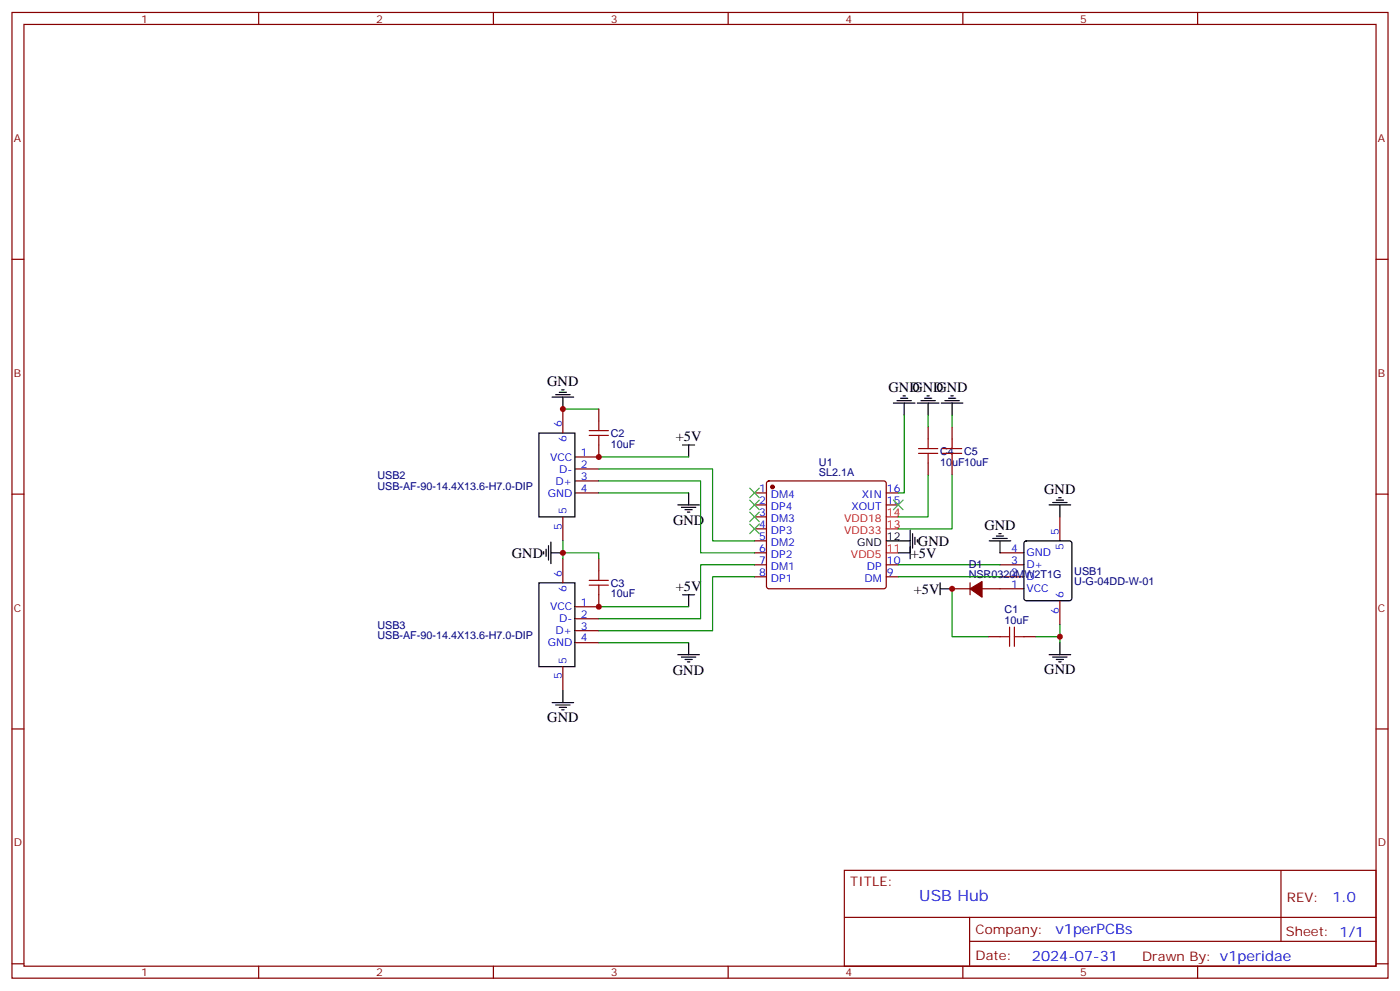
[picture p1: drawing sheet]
<svg xmlns="http://www.w3.org/2000/svg" width="412mm" height="292mm" viewBox="0 0 412 292" stroke-linecap="round" stroke-linejoin="round" font-family="sans-serif">
<g fill="none" stroke="#870000" stroke-width=".35">
<path d="M3.5 3.7h405.4v284.3h-405.4zM7.1 7.2h398.2v277.3h-398.2zM76.2 3.7v3.5M145.3 3.7v3.5M214.5 3.7v3.5M283.6 3.7v3.5M352.8 3.7v3.5M3.5 76.3h3.6M405.3 76.3h3.6M165.8 120.4v7.1M169.3 138.1h7.1M176.4 131v3.5h-7.1"/>
<path d="M176.4 120.4v3.6M273.4 125.7v3.6M273.4 136.3v3.5M280.5 125.7v3.6M280.5 136.3v3.5M3.5 145.5h3.6M165.8 152.2v7M169.3 141.6h7.1M169.3 145.1h7.1M222.2 145.1h3.6M222.2 148.7h3.6M222.2 152.2h3.6"/>
<path d="M222.2 155.7h3.6M222.2 159.2h3.6M226 141.8l.5-.2h33.8l.5 .2 .3 .5v30.3l-.3 .5-.5 .3h-33.8l-.5-.3-.2-.5v-30.3zM261.1 145.1h3.5M261.1 148.7h3.5M312.2 152.2v7M405.3 145.5h3.6M165.8 164.5v7.1M176.4 175.1v3.5h-7.1M176.4 164.5v3.6M222.2 162.8h3.6M222.2 166.3h3.6"/>
<path d="M222.2 169.8h3.6M261.1 166.3h3.5M261.1 169.8h3.5M280.5 173.4h5.3M285.8 171.6v3.5M289.3 173.4h12.3M294.6 162.8h7M294.6 166.3h7M294.6 169.8h7M312.2 176.9v7M165.8 196.3v7M169.3 182.2h7.1"/>
<path d="M169.3 185.7h7.1M169.3 189.2h7.1M291 187.5h3.6M301.6 187.5h3.6M3.5 214.6h3.6M405.3 214.6h3.6M248.7 256.3h156.6v28.2h-156.6zM377.3 256.3v20.9M248.7 270.1h156.5M285.6 277.2h119.6M285.6 270.1v14.1M3.5 283.8h3.6"/>
<path d="M76.2 284.5v3.5M145.3 284.5v3.5M214.5 284.5v3.5M283.6 284.5v3.5M352.8 284.5v3.5M405.3 283.8h3.6"/>
</g>
<g fill="none" stroke="#000" stroke-width=".35">
<path d="M162.6 116.9h6.4M163.7 116.2h4.2M164.7 115.5h2.2M165.5 114.8h.7M165.8 116.9v3.5M263.2 118.7h6.3M264.2 118h4.3M265.3 117.3h2.1M266 116.6h.7M266.3 118.7v3.5M270.2 118.7h6.4M271.3 118h4.2"/>
<path d="M272.3 117.3h2.2M273 116.6h.8M273.4 118.7v3.5M277.3 118.7h6.3M278.3 118h4.3M279.4 117.3h2.1M280.1 116.6h.7M280.5 118.7v3.5M158.7 127.5h10.6v24.7h-10.6zM201.1 131h3.5M202.8 131v3.5M162.3 159.6v6.3"/>
<path d="M199.7 148.7h6.3M200.7 149.4h4.3M201.8 150.1h2.1M202.5 150.8h.7M202.8 145.1v3.6M261.1 159.2h7M268.1 156.1v8.4M268.8 157.1v4.3M269.5 158.2v2.1M270.2 158.9v.7M291.4 159.2h6.3M292.5 158.5h4.2"/>
<path d="M293.5 157.8h2.1M294.2 157.1h.7M294.6 159.2v3.6M301.9 159.5l.4-.3h12.7l.5 .3 .2 .4v16.3l-.2 .5-.5 .2h-12.7l-.5-.3-.2-.4v-16.3zM309 148.7h6.4M310.1 148h4.2M311.1 147.2h2.2M311.9 146.5h.7M312.2 148.7v3.5M158.7 171.6h10.6v24.7h-10.6zM160.2 162.4v.7M160.9 161.7v2.1"/>
<path d="M161.6 160.7v4.2M162.3 162.8h3.5M201.1 175.1h3.5M202.8 175.1v3.5M264.6 162.8h3.5M276.9 173.4h3.6M276.9 171.6v3.5M199.7 192.8h6.3M200.7 193.5h4.3M201.8 194.2h2.1M202.5 194.9h.7M202.8 189.2v3.6"/>
<path d="M309 192.8h6.4M310.1 193.5h4.2M311.1 194.2h2.2M311.9 194.9h.7M312.2 189.2v3.6M162.6 206.9h6.4M163.7 207.6h4.2M164.7 208.3h2.2M165.5 209h.7M165.8 203.3v3.6"/>
</g>
<g fill="#870000" stroke="#870000" stroke-width=".35">
<path d="M285.8 173.4l3.5-2.2v4.6z"/>
<circle cx="227.5" cy="143.4" r=".53"/>
</g>
<path d="M261.1 155.7h3.5M261.1 152.2h3.5M261.1 162.8h3.5" fill="none" stroke="#f00" stroke-width=".35"/>
<g fill="none" stroke="#008700" stroke-width=".35">
<path d="M165.8 120.4h10.6M176.4 138.1h33.5v21.1h12.3M176.4 134.5h26.4M266.3 122.2v22.9h-1.7M273.4 139.8v12.4h-8.8M273.4 122.2v3.5M280.5 139.8v15.9h-15.9M280.5 122.2v3.5M165.8 159.2v5.3M176.4 141.6h30v21.2h15.8M176.4 145.1h26.4M165.8 162.8h10.6v1.7"/>
<path d="M176.4 178.6h26.4M222.2 166.3h-15.8v15.9h-30M222.2 169.8h-12.3v15.9h-33.5M264.6 166.3h30M264.6 169.8h30M280.5 173.4v14.1h10.5M176.4 189.2h26.4M305.2 187.5h7M312.2 183.9v5.3"/>
</g>
<g fill="none" stroke="#a10000" stroke-width=".35">
<path d="M173.6 126.8h5.6M173.6 128.2h5.6M176.4 124v2.8M176.4 128.2v2.8M270.6 133.5h5.6M270.6 132.1h5.6M273.4 129.3v2.8M273.4 133.5v2.8M277.6 133.5h5.7M277.6 132.1h5.7M280.5 129.3v2.8M280.5 133.5v2.8"/>
<path d="M173.6 170.9h5.6M173.6 172.3h5.6M176.4 168.1v2.8M176.4 172.3v2.8M294.6 187.5h2.8M297.4 184.6v5.7M298.8 187.5h2.8M298.8 184.6v5.7"/>
</g>
<path d="M220.8 143.7l2.9 2.8M220.8 147.2l2.9 2.9M220.8 150.8l2.9 2.8M220.8 154.3l2.9 2.8M223.7 143.7l-2.9 2.8M223.7 147.2l-2.9 2.9M223.7 150.8l-2.9 2.8M223.7 154.3l-2.9 2.8M263.2 147.2l2.8 2.9M266 147.2l-2.8 2.9" fill="none" stroke="#3c3" stroke-width=".35"/>
<g fill="#c00">
<circle cx="280.5" cy="173.4" r=".88"/>
<circle cx="312.2" cy="187.5" r=".88"/>
<circle cx="176.4" cy="178.6" r=".88"/>
<circle cx="165.8" cy="120.4" r=".88"/>
<circle cx="176.4" cy="134.5" r=".88"/>
<circle cx="165.8" cy="162.8" r=".88"/>
</g>
<text font-size="4.6" fill="#00f" x="270.8" y="265.3">USB Hub</text>
<g font-size="4.2">
<text x="161.2" y="113.8">GND</text>
<text x="261.8" y="115.5">GND</text>
<text x="268.8" y="115.5">GND</text>
<text x="275.9" y="115.5">GND</text>
<text x="199.1" y="130">+5V</text>
<text x="307.6" y="145.5">GND</text>
<text x="198.3" y="154.6">GND</text>
<text x="270.4" y="160.6">GND</text>
<text x="290" y="156.1">GND</text>
<text x="150.8" y="164.2">GND</text>
<text x="268.3" y="164.2">+5V</text>
<text x="199.1" y="174.1">+5V</text>
<text x="269.2" y="174.8">+5V</text>
<text x="198.2" y="198.8">GND</text>
<text x="307.6" y="198.4">GND</text>
<text x="161.2" y="212.5">GND</text>
</g>
<g font-size="4.2" fill="#00f">
<text x="392.5" y="265.5">1.0</text>
<text x="310.9" y="275.1">v1perPCBs</text>
<text x="304" y="282.9">2024-07-31</text>
</g>
<g font-size="3.9" fill="#800">
<text x="250.5" y="260.8">TITLE:</text>
<text x="379.1" y="265.5">REV:</text>
<text x="287.4" y="275">Company:</text>
<text x="378.7" y="275.7">Sheet: 1/1</text>
<text x="287.4" y="282.7">Date:</text>
<text x="336.4" y="282.8">Drawn By: v1peridae</text>
</g>
<g font-size="3.2" fill="#800">
<text x="41.6" y="6.7">1</text>
<text x="110.8" y="6.7">2</text>
<text x="179.9" y="6.7">3</text>
<text x="249.1" y="6.7">4</text>
<text x="318.2" y="6.7">5</text>
<text x="4.1" y="41.8">A</text>
<text x="405.9" y="41.8">A</text>
<text x="4.1" y="110.9">B</text>
<text x="405.9" y="110.9">B</text>
<text x="4.1" y="180.1">C</text>
<text x="405.9" y="180.1">C</text>
<text x="4.1" y="249.2">D</text>
<text x="405.9" y="249.2">D</text>
<text x="41.6" y="287.5">1</text>
<text x="110.8" y="287.5">2</text>
<text x="179.9" y="287.5">3</text>
<text x="249.1" y="287.5">4</text>
<text x="318.2" y="287.5">5</text>
</g>
<g font-size="3.2" fill="#00f">
<text x="165.5" y="125.7" transform="rotate(-90 165.5 125.7)">6</text>
<text x="166.9" y="130.2" transform="rotate(-90 166.9 130.2)">6</text>
<text x="162" y="135.6">VCC</text>
<text x="171.1" y="134.2">1</text>
<text x="171.1" y="137.7">2</text>
<text x="163.6" y="142.7">D+</text>
<text x="164.7" y="139.1">D-</text>
<text x="171.1" y="141.3">3</text>
<text x="161.3" y="146.2">GND</text>
<text x="171.1" y="144.8">4</text>
<text x="223.6" y="144.8">1</text>
<text x="223.6" y="148.3">2</text>
<text x="227.1" y="146.5">DM4</text>
<text x="253.9" y="146.5">XIN</text>
<text x="261.2" y="148.3">15</text>
<text x="261.2" y="144.8">16</text>
<text x="165.5" y="156" transform="rotate(-90 165.5 156)">5</text>
<text x="166.9" y="151.5" transform="rotate(-90 166.9 151.5)">5</text>
<text x="223.6" y="151.8">3</text>
<text x="223.6" y="155.4">4</text>
<text x="227.1" y="150.1">DP4</text>
<text x="227.1" y="153.6">DM3</text>
<text x="250.8" y="150.1">XOUT</text>
<text x="223.6" y="158.9">5</text>
<text x="227.1" y="157.1">DP3</text>
<text x="227.1" y="160.7">DM2</text>
<text x="311.9" y="157.5" transform="rotate(-90 311.9 157.5)">5</text>
<text x="313.3" y="162" transform="rotate(-90 313.3 162)">5</text>
<text x="223.6" y="162.4">6</text>
<text x="223.6" y="165.9">7</text>
<text x="227.1" y="164.2">DP2</text>
<text x="227.1" y="167.7">DM1</text>
<text x="255.4" y="167.7">DP</text>
<text x="261.2" y="165.9">10</text>
<text x="297.8" y="162.4">4</text>
<text x="297.8" y="165.9">3</text>
<text x="302.3" y="163.8">GND</text>
<text x="302.3" y="167.4">D+</text>
<text x="165.5" y="169.8" transform="rotate(-90 165.5 169.8)">6</text>
<text x="223.6" y="169.5">8</text>
<text x="227.1" y="171.2">DP1</text>
<text x="254.6" y="171.2">DM</text>
<text x="261.2" y="169.5">9</text>
<text x="297.8" y="169.5">2</text>
<text x="297.8" y="173">1</text>
<text x="302.3" y="170.9">D-</text>
<text x="162" y="179.7">VCC</text>
<text x="166.9" y="174.3" transform="rotate(-90 166.9 174.3)">6</text>
<text x="171.1" y="178.3">1</text>
<text x="302.3" y="174.4">VCC</text>
<text x="313.3" y="176.2" transform="rotate(-90 313.3 176.2)">6</text>
<text x="164.7" y="183.2">D-</text>
<text x="171.1" y="181.8">2</text>
<text x="171.1" y="185.3">3</text>
<text x="311.9" y="180.7" transform="rotate(-90 311.9 180.7)">6</text>
<text x="161.3" y="190.3">GND</text>
<text x="163.6" y="186.8">D+</text>
<text x="171.1" y="188.9">4</text>
<text x="166.9" y="195.6" transform="rotate(-90 166.9 195.6)">5</text>
<text x="165.5" y="200.1" transform="rotate(-90 165.5 200.1)">5</text>
</g>
<g font-size="3.2" fill="#000080">
<text x="179.9" y="131.8">10uF</text>
<text x="179.9" y="128.8">C2</text>
<text x="241.2" y="137.1">U1</text>
<text x="276.9" y="137.1">10uF10uF</text>
<text x="276.9" y="134">C4</text>
<text x="284" y="134">C5</text>
<text x="111.2" y="141.1">USB2</text>
<text x="241.2" y="140.2">SL2.1A</text>
<text x="111.2" y="144.1">USB-AF-90-14.4X13.6-H7.0-DIP</text>
<text x="285.3" y="167.1">D1</text>
<text x="179.9" y="172.9">C3</text>
<text x="285.3" y="170.2">NSR0320MW2T1G</text>
<text x="316.4" y="172.4">U-G-04DD-W-01</text>
<text x="316.4" y="169.3">USB1</text>
<text x="179.9" y="175.9">10uF</text>
<text x="111.2" y="185.2">USB3</text>
<text x="295.9" y="183.6">10uF</text>
<text x="295.9" y="180.6">C1</text>
<text x="111.2" y="188.2">USB-AF-90-14.4X13.6-H7.0-DIP</text>
</g>
<g font-size="3.2" fill="#f00">
<text x="248.7" y="153.6">VDD18</text>
<text x="261.2" y="155.4">13</text>
<text x="261.2" y="151.8">14</text>
<text x="248.7" y="157.1">VDD33</text>
<text x="250.7" y="164.2">VDD5</text>
<text x="261.2" y="162.4">11</text>
</g>
<g font-size="3.2">
<text x="252.5" y="160.7">GND</text>
<text x="261.2" y="158.9">12</text>
</g>
</svg>
